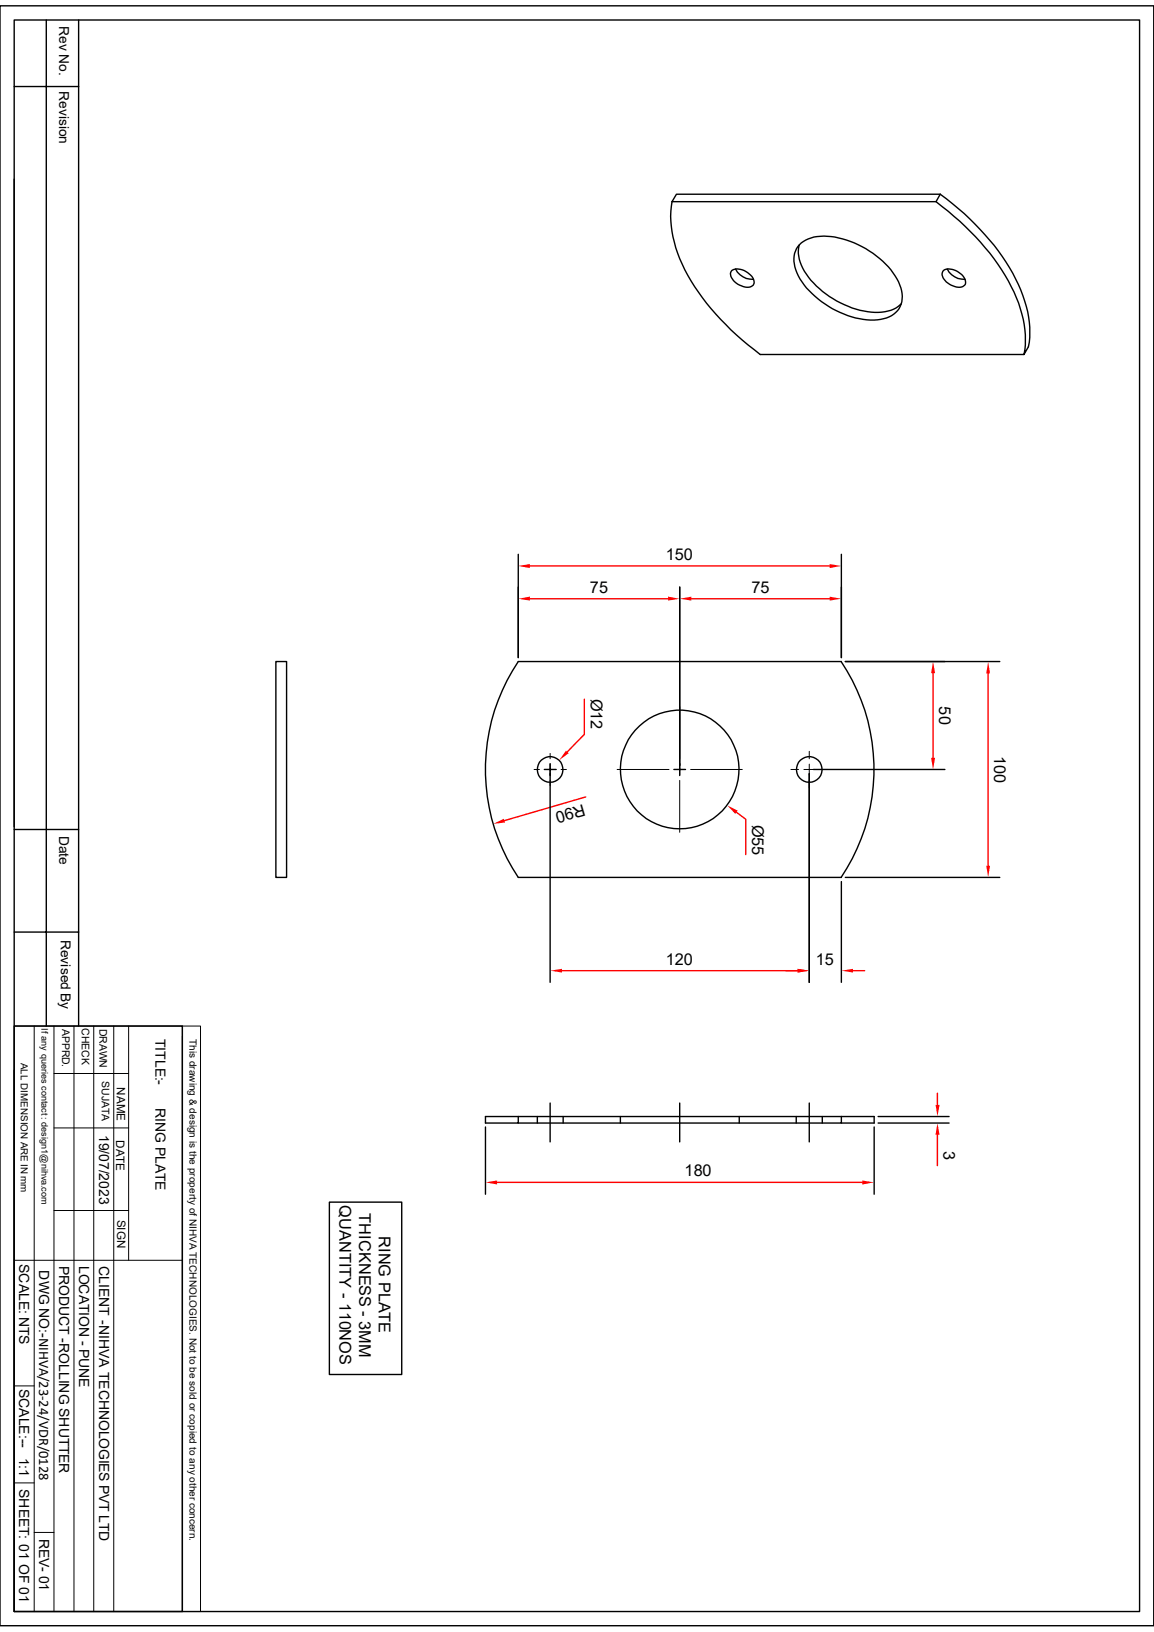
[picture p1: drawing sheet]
<svg xmlns="http://www.w3.org/2000/svg" width="210mm" height="297mm" viewBox="0 0 210 297" stroke-linecap="round" stroke-linejoin="round" font-family="sans-serif">
<g fill="none" stroke="#000" stroke-width=".25">
<path d="M0 1.1h210v294.8h-210zM2.6 3.6h204.8v289.7h-204.8zM2.6 15.7h11.7M8.4 3.6v183.1M14.3 3.6v183.1M2.6 32.6v117.9M122.3 36.7a20.5 20.5 0 0 0 2.9 13.4 47.7 47.7 0 0 0 13.1 14.4h48.1M171.1 35.3h-48l-.8 1.4M171.1 35.3l-.8 1.4M171.1 35.3a45.3 45.3 0 0 1 14.2 16.5 18.7 18.7 0 0 1 1.9 11.3l-.8 1.4a18.9 18.9 0 0 0-2.4-12.3 45.8 45.8 0 0 0-13.7-15.5h-48M133.2 49.2a3 3 0 0 1 4 2.1 1.29 1.29 0 0 1-1.9 .9 2.73 2.73 0 0 1-2.3-2.6zM133.9 48.9a3.5 3.5 0 0 0 3.2 1.9"/>
<path d="M145.5 44.6a6.7 6.7 0 0 0 1.7 5.9 17 17 0 0 0 12.7 6.4 5.9 5.9 0 0 0 4.1-1.6M145.8 44.2a8 8 0 0 1 6.8-.9 16.5 16.5 0 0 1 10.9 8 4.6 4.6 0 0 1-.8 5.8 8.5 8.5 0 0 1-7 .8 17 17 0 0 1-10.4-7.7 4.7 4.7 0 0 1 .5-6zM171.7 49.2a3 3 0 0 1 3.9 1.6 1.01 1.01 0 0 1-.1 1.2 1.01 1.01 0 0 1-1.1 .3 3.4 3.4 0 0 1-3-2.3zM172.4 48.9a3.5 3.5 0 0 0 3.2 1.9M50.2 120.4h2v39.3h-2zM94.3 120.4h58.8a35.2 35.2 0 0 1 0 39.3h-58.8a35.2 35.2 0 0 1 0-39.3zM153.8 120.4h28.1M2.6 151h11.7M153.8 159.7h28.1M2.6 169.6h11.7M2.6 186.7h30.6v106.6h-30.6zM2.6 194.8v98.5"/>
<path d="M94.3 203.2v1.2h-6v-1.2h70.8v1.2h-6M97.8 203.2v1.2M100.1 200.7v7.1M102.5 203.2v1.2M112.9 203.2v1.2M123.7 200.7v7.1M134.5 203.2v1.2M144.9 203.2v1.2M147.3 200.7v7.1M149.6 203.2v1.2M153.1 203.2v1.2h-58.8"/>
<circle cx="100.1" cy="140" r="2.33"/>
<circle cx="123.7" cy="140" r="10.8"/>
<circle cx="147.3" cy="140" r="2.33"/>
</g>
<g fill="none" stroke="#000" stroke-width=".18">
<path d="M100.1 139.1v.9h1M100.1 137.1v1M123.7 139.1v.9h1M123.7 128.7v9.4M147.3 136.7v1.4M147.3 139.1v.9h1M97.2 140h1M99.1 140h1v1.1M100.1 142v1M102.1 140h1M112.3 140h9.5M122.7 140h1v1.1"/>
<path d="M123.7 142v9.5M125.7 140h9.4M143.9 140h1.4M146.3 140h1v1.1M147.3 142v1.4M149.3 140h1.3M2.6 186.7h30.6M6.2 186.7v106.6M9.8 195.4h13.6M9.8 186.7v106.6M13.5 186.7v106.6M17.1 186.7v106.6"/>
<path d="M20.7 186.7v106.6M23.4 186.7v42.7M33.2 186.7h3.3v106.6h-3.3zM33.2 188.6v104.7M9.8 205.3h13.6M2.6 229.4h30.6M9.8 220.3h13.6M2.6 252.2h3.6M2.6 269.9h3.6M6.2 278.9h3.6"/>
</g>
<path d="M179.8 122.6v35" fill="none" stroke="#f00" stroke-width=".25"/>
<g fill="#f00">
<path d="M179.8 120.4l.4 2.2h-.7z"/>
<path d="M179.5 157.6h.7l-.4 2.1z"/>
</g>
<path d="M94.3 100.9v18.8M153.1 100.9v18.8" fill="none" stroke="#000" stroke-width=".25"/>
<path d="M96.4 103h54.6" fill="none" stroke="#f00" stroke-width=".25"/>
<g fill="#f00">
<path d="M151 102.7l2.1 .3-2.1 .4z"/>
<path d="M94.3 103l2.1-.3v.7z"/>
</g>
<path d="M94.3 106.8v12.9M123.7 106.8v32.5" fill="none" stroke="#000" stroke-width=".25"/>
<path d="M96.4 109h25.2" fill="none" stroke="#f00" stroke-width=".25"/>
<g fill="#f00">
<path d="M94.3 109l2.1-.4v.7z"/>
<path d="M121.6 108.6l2.1 .4-2.1 .3z"/>
</g>
<path d="M123.7 106.8v32.5M153.1 106.8v12.9" fill="none" stroke="#000" stroke-width=".25"/>
<path d="M125.8 109h25.2" fill="none" stroke="#f00" stroke-width=".25"/>
<g fill="#f00">
<path d="M123.7 109l2.1-.4v.7z"/>
<path d="M151 108.6l2.1 .4-2.1 .3z"/>
</g>
<path d="M153.8 120.4h18.2M148 140h24" fill="none" stroke="#000" stroke-width=".25"/>
<path d="M169.8 122.5v15.4" fill="none" stroke="#f00" stroke-width=".25"/>
<g fill="#f00">
<path d="M169.8 120.4l.4 2.1h-.7z"/>
<path d="M169.5 137.9h.7l-.4 2.1z"/>
</g>
<path d="M147.3 140.8v38M153.1 160.4v18.4" fill="none" stroke="#000" stroke-width=".25"/>
<path d="M143 176.7h2.2M155.2 176.7h2.2" fill="none" stroke="#f00" stroke-width=".25"/>
<g fill="#f00">
<path d="M145.2 176.3l2.1 .4-2.1 .3z"/>
<path d="M153.1 176.7l2.1-.4v.7z"/>
</g>
<path d="M106.3 127.3v6.3l-3 3.2" fill="none" stroke="#f00" stroke-width=".25"/>
<path d="M103 136.6l.5 .5-1.7 1.2z" fill="#f00"/>
<path d="M100.1 139v2.1M99.1 140h2.1" fill="none" stroke="#000" stroke-width=".25"/>
<path d="M106.6 145l-14.8 4.4" fill="none" stroke="#f00" stroke-width=".25"/>
<path d="M89.7 149.9l2-.9 .2 .7z" fill="#f00"/>
<path d="M134 147.8l1.7 1.3v6.4" fill="none" stroke="#f00" stroke-width=".25"/>
<path d="M132.3 146.6l1.9 .9-.4 .6z" fill="#f00"/>
<path d="M123.7 139v2.1M122.6 140h2.2M159.8 203.2h12.9M159.8 204.4h12.9" fill="none" stroke="#000" stroke-width=".25"/>
<path d="M170.6 199v2.1M170.6 206.5v5.6" fill="none" stroke="#f00" stroke-width=".25"/>
<g fill="#f00">
<path d="M170.3 201.1h.7l-.4 2.1z"/>
<path d="M170.6 204.4l.4 2.1h-.7z"/>
</g>
<path d="M88.3 205.1v12.2M159.1 205.1v12.2" fill="none" stroke="#000" stroke-width=".25"/>
<path d="M90.5 215.2h66.4" fill="none" stroke="#f00" stroke-width=".25"/>
<g fill="#f00">
<path d="M156.9 214.8l2.2 .4-2.2 .4z"/>
<path d="M88.3 215.2l2.2-.4v.8z"/>
</g>
<path d="M100.1 140.8v38M147.3 140.8v38" fill="none" stroke="#000" stroke-width=".25"/>
<path d="M102.3 176.7h42.9" fill="none" stroke="#f00" stroke-width=".25"/>
<g fill="#f00">
<path d="M145.2 176.3l2.1 .4-2.1 .3z"/>
<path d="M100.1 176.7l2.2-.4v.7z"/>
</g>
<path d="M59.9 218.8h13.2v31.3h-13.2z" fill="none" stroke="#000" stroke-width=".25"/>
<g font-size="3">
<text x="121.2" y="101.9">150</text>
<text x="107.4" y="107.9">75</text>
<text x="136.7" y="107.9">75</text>
<text x="107.5" y="127.1" transform="rotate(90 107.5 127.1)">Ø12</text>
<text x="170.9" y="128.6" transform="rotate(90 170.9 128.6)">50</text>
<text x="180.9" y="137.5" transform="rotate(90 180.9 137.5)">100</text>
<text x="106.1" y="146.3" transform="rotate(164 106.1 146.3)">R90</text>
<text x="136.9" y="150.1" transform="rotate(90 136.9 150.1)">Ø55</text>
<text x="121.2" y="175.6">120</text>
<text x="148.5" y="175.6">15</text>
<text x="171.7" y="209.6" transform="rotate(90 171.7 209.6)">3</text>
<text x="124.6" y="214.1">180</text>
<text x="61.8" y="219.3" transform="rotate(90 61.8 219.3)">QUANTITY - 110NOS</text>
<text x="65.4" y="220.8" transform="rotate(90 65.4 220.8)">THICKNESS - 3MM</text>
<text x="68.9" y="225" transform="rotate(90 68.9 225)">RING PLATE</text>
</g>
<g font-size="2.5">
<text x="10.8" y="4.7" transform="rotate(90 10.8 4.7)">Rev No.</text>
<text x="10.8" y="16.6" transform="rotate(90 10.8 16.6)">Revision</text>
<text x="10.8" y="152.1" transform="rotate(90 10.8 152.1)">Date</text>
<text x="11" y="171" transform="rotate(90 11 171)">Revised By</text>
<text x="28.3" y="189" transform="rotate(90 28.3 189)">TITLE:-</text>
<text x="28.3" y="201.6" transform="rotate(90 28.3 201.6)">RING PLATE</text>
<text x="18.1" y="206.5" transform="rotate(90 18.1 206.5)">19/07/2023</text>
<text x="3.5" y="230" transform="rotate(90 3.5 230)">SCALE: NTS</text>
<text x="7.1" y="231.2" transform="rotate(90 7.1 231.2)">DWG NO:-NIHVA/23-24/VDR/0128</text>
<text x="10.8" y="230.3" transform="rotate(90 10.8 230.3)">PRODUCT -ROLLING SHUTTER</text>
<text x="14.4" y="230.3" transform="rotate(90 14.4 230.3)">LOCATION - PUNE</text>
<text x="18" y="230.4" transform="rotate(90 18 230.4)">CLIENT -NIHVA TECHNOLOGIES PVT LTD</text>
<text x="3.5" y="252.7" transform="rotate(90 3.5 252.7)">SCALE:--</text>
<text x="3.5" y="265.3" transform="rotate(90 3.5 265.3)">1:1</text>
<text x="3.5" y="271" transform="rotate(90 3.5 271)">SHEET: 01 OF 01</text>
<text x="7.2" y="280" transform="rotate(90 7.2 280)">REV- 01</text>
</g>
<g font-size="2.1">
<text x="21.3" y="197.9" transform="rotate(90 21.3 197.9)">NAME</text>
<text x="21.1" y="207.5" transform="rotate(90 21.1 207.5)">DATE</text>
<text x="21.3" y="222" transform="rotate(90 21.3 222)">SIGN</text>
</g>
<g font-size="1.9">
<text x="11.3" y="187.2" transform="rotate(90 11.3 187.2)">APPRD.</text>
<text x="14.9" y="187.1" transform="rotate(90 14.9 187.1)">CHECK</text>
<text x="18.1" y="187.2" transform="rotate(90 18.1 187.2)">DRAWN</text>
<text x="18.5" y="196.8" transform="rotate(90 18.5 196.8)">SUJATA</text>
</g>
<g font-size="1.8">
<text x="34.5" y="189.1" transform="rotate(90 34.5 189.1)">This drawing &amp; design is the property of NIHVA TECHNOLOGIES. Not to be sold or copied to any other concern.</text>
<text x="3.8" y="193.4" transform="rotate(90 3.8 193.4)">ALL DIMENSION ARE IN mm</text>
</g>
<text font-size="1.7" x="7.5" y="187.2" transform="rotate(90 7.5 187.2)">If any queries contact : design1@nihva.com</text>
</svg>
